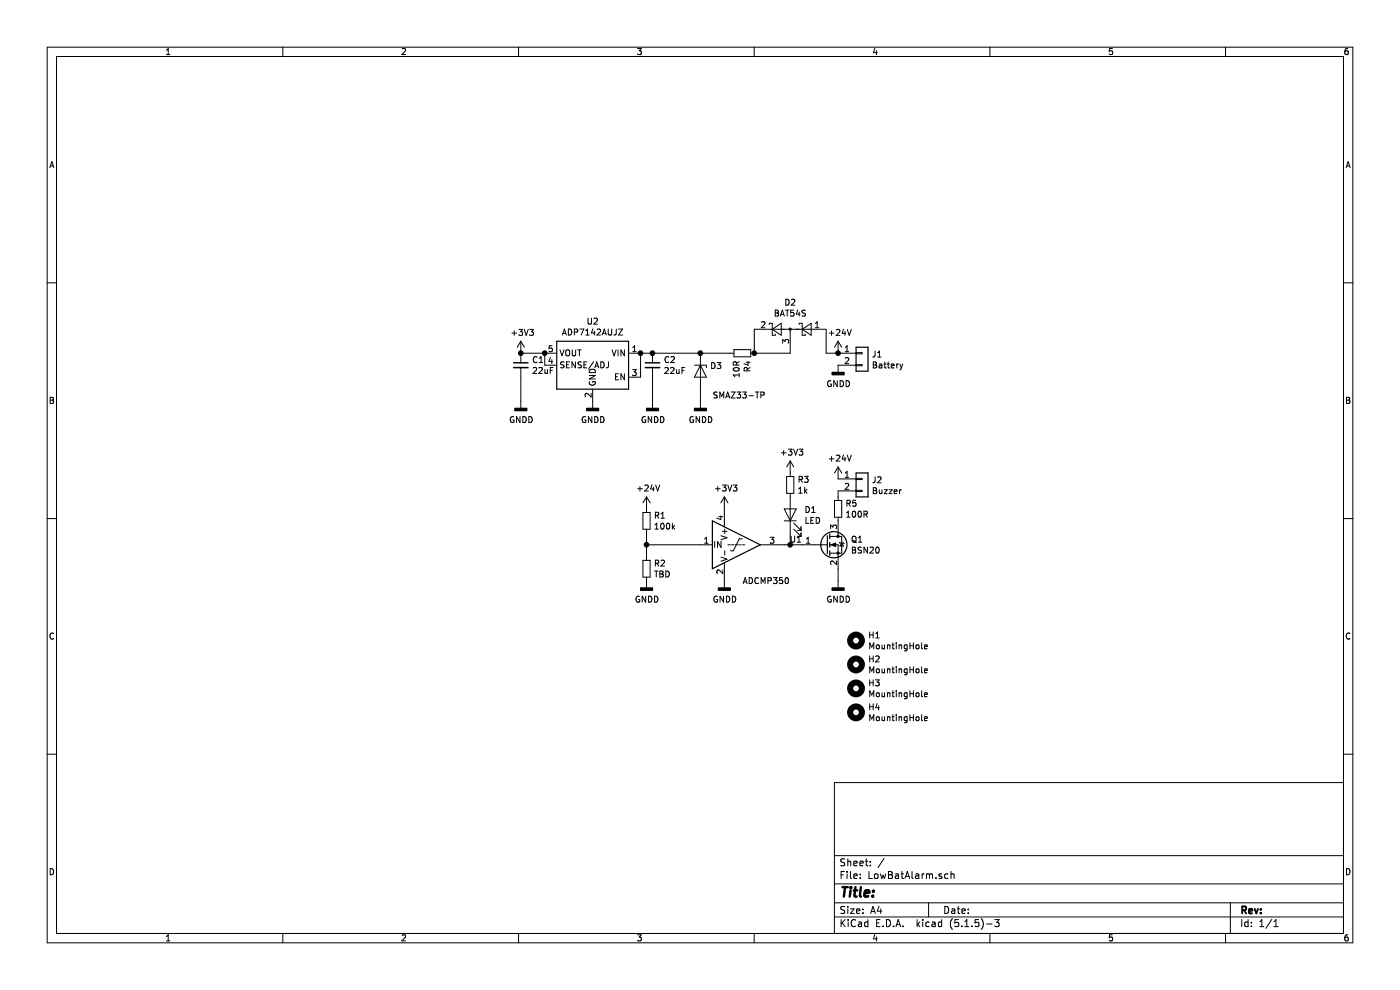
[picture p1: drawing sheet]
EESchema Schematic File Version 4
EELAYER 30 0
EELAYER END
$Descr A4 11693 8268
encoding utf-8
Sheet 1 1
Title ""
Date ""
Rev ""
Comp ""
Comment1 ""
Comment2 ""
Comment3 ""
Comment4 ""
$EndDescr
$Comp
L Connector_Generic:Conn_01x02 J1
U 1 1
P 7200 2950
F 0 "J1" H 7280 2942 50  0000 L CNN
F 1 "Battery" H 7280 2851 50  0000 L CNN
F 2 "Connector_Molex:Molex_KK-254_AE-6410-02A_1x02_P2.54mm_Vertical" H 7200 2950 50  0001 C CNN
F 3 "~" H 7200 2950 50  0001 C CNN
	1    7200 2950
	1    0    0    -1  
$EndComp
$Comp
L Connector_Generic:Conn_01x02 J2
U 1 1
P 7200 4000
F 0 "J2" H 7280 3992 50  0000 L CNN
F 1 "Buzzer" H 7280 3901 50  0000 L CNN
F 2 "Connector_Molex:Molex_KK-254_AE-6410-02A_1x02_P2.54mm_Vertical" H 7200 4000 50  0001 C CNN
F 3 "~" H 7200 4000 50  0001 C CNN
	1    7200 4000
	1    0    0    -1  
$EndComp
$Comp
L Comparator:ADCMP350 U1
U 1 1
P 6050 4550
F 0 "U1" H 6594 4596 50  0000 L CNN
F 1 "ADCMP350" H 6200 4250 50  0000 L CNN
F 2 "Package_TO_SOT_SMD:Analog_KS-4" H 6050 4550 50  0001 C CNN
F 3 "https://www.analog.com/media/en/technical-documentation/data-sheets/ADCMP350_354_356.pdf" H 6200 4750 50  0001 C CNN
	1    6050 4550
	1    0    0    -1  
$EndComp
$Comp
L Device:R_Small R1
U 1 1
P 5400 4350
F 0 "R1" H 5459 4396 50  0000 L CNN
F 1 "100k" H 5459 4305 50  0000 L CNN
F 2 "Resistor_SMD:R_0805_2012Metric" H 5400 4350 50  0001 C CNN
F 3 "~" H 5400 4350 50  0001 C CNN
	1    5400 4350
	1    0    0    -1  
$EndComp
$Comp
L Device:R_Small R2
U 1 1
P 5400 4750
F 0 "R2" H 5459 4796 50  0000 L CNN
F 1 "TBD" H 5459 4705 50  0000 L CNN
F 2 "Resistor_SMD:R_0805_2012Metric" H 5400 4750 50  0001 C CNN
F 3 "~" H 5400 4750 50  0001 C CNN
	1    5400 4750
	1    0    0    -1  
$EndComp
Wire Wire Line
	5850 4550 5400 4550
Wire Wire Line
	5400 4550 5400 4450
Wire Wire Line
	5400 4550 5400 4650
Connection ~ 5400 4550
$Comp
L power:+3V3 #PWR0101
U 1 1
P 6050 4250
F 0 "#PWR0101" H 6050 4100 50  0001 C CNN
F 1 "+3V3" H 6065 4423 50  0000 C CNN
F 2 "" H 6050 4250 50  0001 C CNN
F 3 "" H 6050 4250 50  0001 C CNN
	1    6050 4250
	1    0    0    -1  
$EndComp
$Comp
L power:GNDD #PWR0102
U 1 1
P 6050 4850
F 0 "#PWR0102" H 6050 4600 50  0001 C CNN
F 1 "GNDD" H 6054 4695 50  0000 C CNN
F 2 "" H 6050 4850 50  0001 C CNN
F 3 "" H 6050 4850 50  0001 C CNN
	1    6050 4850
	1    0    0    -1  
$EndComp
$Comp
L power:GNDD #PWR0103
U 1 1
P 5400 4850
F 0 "#PWR0103" H 5400 4600 50  0001 C CNN
F 1 "GNDD" H 5404 4695 50  0000 C CNN
F 2 "" H 5400 4850 50  0001 C CNN
F 3 "" H 5400 4850 50  0001 C CNN
	1    5400 4850
	1    0    0    -1  
$EndComp
$Comp
L power:GNDD #PWR0104
U 1 1
P 7000 3050
F 0 "#PWR0104" H 7000 2800 50  0001 C CNN
F 1 "GNDD" H 7004 2895 50  0000 C CNN
F 2 "" H 7000 3050 50  0001 C CNN
F 3 "" H 7000 3050 50  0001 C CNN
	1    7000 3050
	1    0    0    -1  
$EndComp
$Comp
L power:+24V #PWR0105
U 1 1
P 7000 2950
F 0 "#PWR0105" H 7000 2800 50  0001 C CNN
F 1 "+24V" H 7015 3123 50  0000 C CNN
F 2 "" H 7000 2950 50  0001 C CNN
F 3 "" H 7000 2950 50  0001 C CNN
	1    7000 2950
	1    0    0    -1  
$EndComp
$Comp
L power:+24V #PWR0106
U 1 1
P 7000 4000
F 0 "#PWR0106" H 7000 3850 50  0001 C CNN
F 1 "+24V" H 7015 4173 50  0000 C CNN
F 2 "" H 7000 4000 50  0001 C CNN
F 3 "" H 7000 4000 50  0001 C CNN
	1    7000 4000
	1    0    0    -1  
$EndComp
$Comp
L Transistor_FET:BSN20 Q1
U 1 1
P 6900 4550
F 0 "Q1" H 7105 4596 50  0000 L CNN
F 1 "BSN20" H 7105 4505 50  0000 L CNN
F 2 "Package_TO_SOT_SMD:SOT-23" H 7100 4475 50  0001 L CIN
F 3 "http://www.diodes.com/assets/Datasheets/ds31898.pdf" H 6900 4550 50  0001 L CNN
	1    6900 4550
	1    0    0    -1  
$EndComp
$Comp
L power:GNDD #PWR0107
U 1 1
P 7000 4850
F 0 "#PWR0107" H 7000 4600 50  0001 C CNN
F 1 "GNDD" H 7004 4695 50  0000 C CNN
F 2 "" H 7000 4850 50  0001 C CNN
F 3 "" H 7000 4850 50  0001 C CNN
	1    7000 4850
	1    0    0    -1  
$EndComp
Wire Wire Line
	7000 4750 7000 4850
Wire Wire Line
	6700 4550 6600 4550
$Comp
L power:+24V #PWR0108
U 1 1
P 5400 4250
F 0 "#PWR0108" H 5400 4100 50  0001 C CNN
F 1 "+24V" H 5415 4423 50  0000 C CNN
F 2 "" H 5400 4250 50  0001 C CNN
F 3 "" H 5400 4250 50  0001 C CNN
	1    5400 4250
	1    0    0    -1  
$EndComp
$Comp
L Device:R_Small R3
U 1 1
P 6600 4050
F 0 "R3" H 6659 4096 50  0000 L CNN
F 1 "1k" H 6659 4005 50  0000 L CNN
F 2 "Resistor_SMD:R_0805_2012Metric" H 6600 4050 50  0001 C CNN
F 3 "~" H 6600 4050 50  0001 C CNN
	1    6600 4050
	1    0    0    -1  
$EndComp
$Comp
L power:+3V3 #PWR0109
U 1 1
P 6600 3950
F 0 "#PWR0109" H 6600 3800 50  0001 C CNN
F 1 "+3V3" H 6615 4123 50  0000 C CNN
F 2 "" H 6600 3950 50  0001 C CNN
F 3 "" H 6600 3950 50  0001 C CNN
	1    6600 3950
	1    0    0    -1  
$EndComp
$Comp
L Device:LED D1
U 1 1
P 6600 4300
F 0 "D1" V 6639 4183 50  0000 R CNN
F 1 "LED" V 6548 4183 50  0000 R CNN
F 2 "LED_SMD:LED_0805_2012Metric" H 6600 4300 50  0001 C CNN
F 3 "~" H 6600 4300 50  0001 C CNN
	1    6600 4300
	0    -1   -1   0   
$EndComp
Wire Wire Line
	6600 4450 6600 4550
Connection ~ 6600 4550
Wire Wire Line
	6600 4550 6550 4550
$Comp
L Mechanical:MountingHole H1
U 1 1
P 7150 5350
F 0 "H1" H 7250 5396 50  0000 L CNN
F 1 "MountingHole" H 7250 5305 50  0000 L CNN
F 2 "MountingHole:MountingHole_3.2mm_M3" H 7150 5350 50  0001 C CNN
F 3 "~" H 7150 5350 50  0001 C CNN
	1    7150 5350
	1    0    0    -1  
$EndComp
$Comp
L Mechanical:MountingHole H2
U 1 1
P 7150 5550
F 0 "H2" H 7250 5596 50  0000 L CNN
F 1 "MountingHole" H 7250 5505 50  0000 L CNN
F 2 "MountingHole:MountingHole_3.2mm_M3" H 7150 5550 50  0001 C CNN
F 3 "~" H 7150 5550 50  0001 C CNN
	1    7150 5550
	1    0    0    -1  
$EndComp
$Comp
L Mechanical:MountingHole H3
U 1 1
P 7150 5750
F 0 "H3" H 7250 5796 50  0000 L CNN
F 1 "MountingHole" H 7250 5705 50  0000 L CNN
F 2 "MountingHole:MountingHole_3.2mm_M3" H 7150 5750 50  0001 C CNN
F 3 "~" H 7150 5750 50  0001 C CNN
	1    7150 5750
	1    0    0    -1  
$EndComp
$Comp
L Mechanical:MountingHole H4
U 1 1
P 7150 5950
F 0 "H4" H 7250 5996 50  0000 L CNN
F 1 "MountingHole" H 7250 5905 50  0000 L CNN
F 2 "MountingHole:MountingHole_3.2mm_M3" H 7150 5950 50  0001 C CNN
F 3 "~" H 7150 5950 50  0001 C CNN
	1    7150 5950
	1    0    0    -1  
$EndComp
$Comp
L power:GNDD #PWR0110
U 1 1
P 4950 3350
F 0 "#PWR0110" H 4950 3100 50  0001 C CNN
F 1 "GNDD" H 4954 3195 50  0000 C CNN
F 2 "" H 4950 3350 50  0001 C CNN
F 3 "" H 4950 3350 50  0001 C CNN
	1    4950 3350
	1    0    0    -1  
$EndComp
$Comp
L power:+3V3 #PWR0111
U 1 1
P 4350 2950
F 0 "#PWR0111" H 4350 2800 50  0001 C CNN
F 1 "+3V3" H 4365 3123 50  0000 C CNN
F 2 "" H 4350 2950 50  0001 C CNN
F 3 "" H 4350 2950 50  0001 C CNN
	1    4350 2950
	1    0    0    -1  
$EndComp
Wire Wire Line
	4550 2950 4350 2950
$Comp
L Device:C_Small C2
U 1 1
P 5450 3050
F 0 "C2" H 5542 3096 50  0000 L CNN
F 1 "22uF" H 5542 3005 50  0000 L CNN
F 2 "Capacitor_SMD:C_0805_2012Metric" H 5450 3050 50  0001 C CNN
F 3 "~" H 5450 3050 50  0001 C CNN
	1    5450 3050
	1    0    0    -1  
$EndComp
$Comp
L power:GNDD #PWR0112
U 1 1
P 5450 3350
F 0 "#PWR0112" H 5450 3100 50  0001 C CNN
F 1 "GNDD" H 5454 3195 50  0000 C CNN
F 2 "" H 5450 3350 50  0001 C CNN
F 3 "" H 5450 3350 50  0001 C CNN
	1    5450 3350
	1    0    0    -1  
$EndComp
$Comp
L Device:C_Small C1
U 1 1
P 4350 3050
F 0 "C1" H 4442 3096 50  0000 L CNN
F 1 "22uF" H 4442 3005 50  0000 L CNN
F 2 "Capacitor_SMD:C_0805_2012Metric" H 4350 3050 50  0001 C CNN
F 3 "~" H 4350 3050 50  0001 C CNN
	1    4350 3050
	1    0    0    -1  
$EndComp
Connection ~ 4350 2950
$Comp
L power:GNDD #PWR0113
U 1 1
P 4350 3350
F 0 "#PWR0113" H 4350 3100 50  0001 C CNN
F 1 "GNDD" H 4354 3195 50  0000 C CNN
F 2 "" H 4350 3350 50  0001 C CNN
F 3 "" H 4350 3350 50  0001 C CNN
	1    4350 3350
	1    0    0    -1  
$EndComp
Wire Wire Line
	7000 2950 6900 2950
Connection ~ 7000 2950
$Comp
L Regulator_Linear:ADP7142AUJZ U2
U 1 1
P 4950 3050
F 0 "U2" H 4950 3417 50  0000 C CNN
F 1 "ADP7142AUJZ" H 4950 3326 50  0000 C CNN
F 2 "Package_TO_SOT_SMD:TSOT-23-5" H 4950 2650 50  0001 C CIN
F 3 "https://www.analog.com/media/en/technical-documentation/data-sheets/ADP7142.pdf" H 4950 2550 50  0001 C CNN
	1    4950 3050
	-1   0    0    -1  
$EndComp
Wire Wire Line
	5350 3150 5350 2950
Connection ~ 5350 2950
Wire Wire Line
	4550 3050 4550 2950
Connection ~ 4550 2950
$Comp
L Diode:BAT54S D2
U 1 1
P 6600 2750
F 0 "D2" H 6600 2975 50  0000 C CNN
F 1 "BAT54S" H 6600 2884 50  0000 C CNN
F 2 "Package_TO_SOT_SMD:SOT-23" H 6675 2875 50  0001 L CNN
F 3 "https://www.diodes.com/assets/Datasheets/ds11005.pdf" H 6480 2750 50  0001 C CNN
	1    6600 2750
	-1   0    0    -1  
$EndComp
Wire Wire Line
	6900 2750 6900 2950
Wire Wire Line
	5350 2950 5450 2950
Wire Wire Line
	6300 2750 6300 2950
Wire Wire Line
	6300 2950 6600 2950
$Comp
L Device:R_Small R4
U 1 1
P 6200 2950
F 0 "R4" H 6259 2996 50  0000 L CNN
F 1 "10R" H 6259 2905 50  0000 L CNN
F 2 "Resistor_SMD:R_0805_2012Metric" H 6200 2950 50  0001 C CNN
F 3 "~" H 6200 2950 50  0001 C CNN
	1    6200 2950
	0    1    1    0   
$EndComp
Connection ~ 6300 2950
Wire Wire Line
	4350 3150 4350 3350
Wire Wire Line
	5450 3350 5450 3150
Wire Wire Line
	6100 2950 5850 2950
Connection ~ 5450 2950
$Comp
L Device:D_Zener D3
U 1 1
P 5850 3100
F 0 "D3" V 5804 3179 50  0000 L CNN
F 1 "SMAZ33-TP" V 6050 3200 50  0000 L CNN
F 2 "Diode_SMD:D_SMA" H 5850 3100 50  0001 C CNN
F 3 "~" H 5850 3100 50  0001 C CNN
	1    5850 3100
	0    1    1    0   
$EndComp
Connection ~ 5850 2950
Wire Wire Line
	5850 2950 5450 2950
$Comp
L power:GNDD #PWR0114
U 1 1
P 5850 3350
F 0 "#PWR0114" H 5850 3100 50  0001 C CNN
F 1 "GNDD" H 5854 3195 50  0000 C CNN
F 2 "" H 5850 3350 50  0001 C CNN
F 3 "" H 5850 3350 50  0001 C CNN
	1    5850 3350
	1    0    0    -1  
$EndComp
Wire Wire Line
	5850 3250 5850 3350
$Comp
L Device:R_Small R5
U 1 1
P 7000 4250
F 0 "R5" H 7059 4296 50  0000 L CNN
F 1 "100R" H 7059 4205 50  0000 L CNN
F 2 "Resistor_SMD:R_0805_2012Metric" H 7000 4250 50  0001 C CNN
F 3 "~" H 7000 4250 50  0001 C CNN
	1    7000 4250
	1    0    0    -1  
$EndComp
Wire Wire Line
	7000 4100 7000 4150
$EndSCHEMATC
